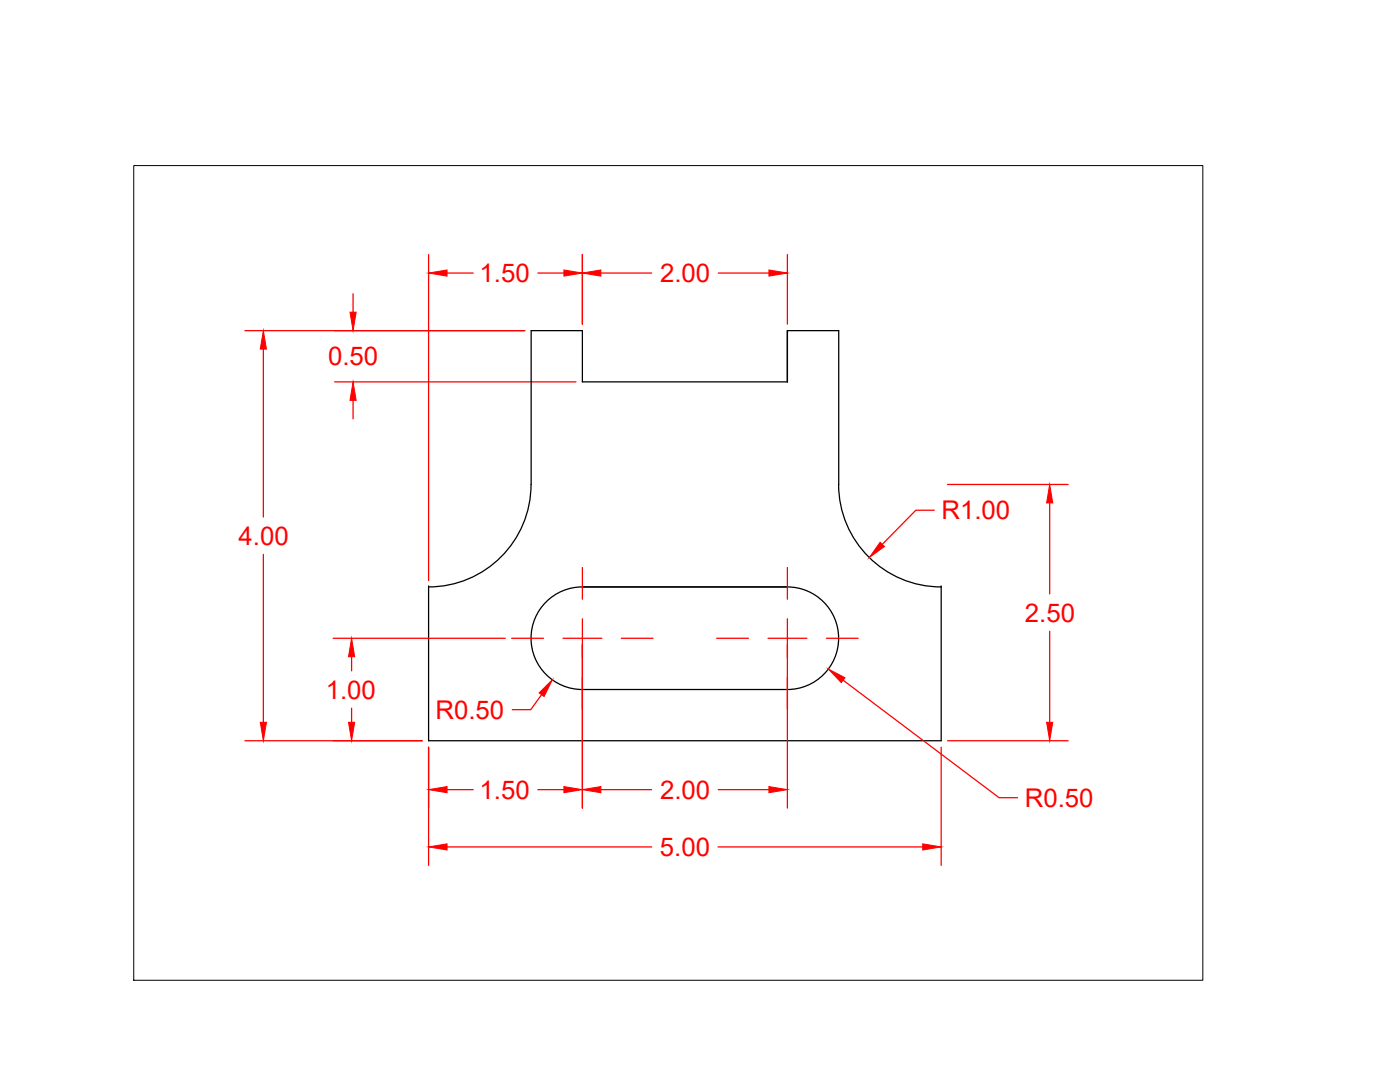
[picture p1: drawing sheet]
<svg xmlns="http://www.w3.org/2000/svg" width="279mm" height="216mm" viewBox="0 0 279 216" stroke-linecap="round" stroke-linejoin="round" font-family="sans-serif">
<!-- layer: 0 -->
<path d="M157.1 66v10.2v-10.2h10.3v30.7M157.1 76.2h-40.9v-10.2h-10.2v30.7M106 96.7a20.5 20.5 0 0 1-20.5 20.4M167.4 96.7a20.5 20.5 0 0 0 20.4 20.4M85.5 117.1h.1M85.5 117.1v30.7h102.3v-30.7M116.2 117.1a10.2 10.2 0 0 0-10.2 10.2 10.2 10.2 0 0 0 10.2 10.3M116.2 117.1h40.9M157.1 117.1a10.2 10.2 0 0 1 10.3 10.2 10.2 10.2 0 0 1-10.3 10.3M187.8 117.1h.1M116.2 137.6h40.9" fill="none" stroke="#000" stroke-width=".25"/>
<g fill="none" stroke="#f00" stroke-width=".25">
<path d="M70.5 58.6v3.7M85.5 50.8v65M89.2 54.5h5.2M107.3 54.5h5.2M116.2 50.8v13.9M119.9 54.5h10.1M143.3 54.5h10.2M157.1 50.8v13.9M48.9 66h55.8M52.6 69.7v33.5M66.8 76.2h48.2M70.5 79.9v3.7"/>
<path d="M189.1 96.7h24.1M52.6 110.6v33.5M116.2 113.2v6.4M157.1 113.2v6.4M186.5 101.8h-3.7l-6.7 6.8M209.5 100.4v18.1M66.5 127.4h34.3M70.2 131v2.9M102.1 127.4h6.4M108.1 138.6l-2.2 3h-3.7M112.4 127.4h7.7M116.2 123.5v37.7"/>
<path d="M124 127.4h6.3M143 127.4h6.4M153.3 127.4h7.7M157.1 123.5v37.7M164.9 127.4h6.4M168.3 135.7l31.1 23.5h3.7M209.5 126v18.1M48.9 147.8h35.4M70.2 141.3v2.8M85.5 149.1v23.6M89.2 157.6h5.2M107.3 157.6h5.2"/>
<path d="M119.9 157.6h10.1M143.3 157.6h10.2M187.8 149.1v23.6M189.1 147.8h24.1M89.2 169h40.9M143.3 169h40.9"/>
</g>
<g fill="#f00" stroke="#f00" stroke-width=".2">
<path d="M116.2 54.5l3.7-.6v1.2z"/>
<path d="M153.5 53.9l3.6 .6-3.6 .6z"/>
<path d="M52.6 66l.6 3.7h-1.3z"/>
<path d="M51.9 144.1h1.3l-.6 3.7z"/>
<path d="M69.9 62.3h1.2l-.6 3.7z"/>
<path d="M70.5 76.2l.6 3.7h-1.2z"/>
<path d="M116.2 157.6l3.7-.6v1.2z"/>
<path d="M153.5 157l3.6 .6-3.6 .6z"/>
<path d="M112.5 157l3.7 .6-3.7 .6z"/>
<path d="M85.5 157.6l3.7-.6v1.2z"/>
<path d="M85.5 169l3.7-.6v1.2z"/>
<path d="M184.2 168.4l3.6 .6-3.6 .6z"/>
<path d="M85.5 54.5l3.7-.6v1.2z"/>
<path d="M112.5 53.9l3.7 .6-3.7 .6z"/>
<path d="M165.3 133.5l3.3 1.7-.7 1z"/>
<path d="M175.6 108.2l.9 .9-3 2.2z"/>
<path d="M209.5 96.7l.6 3.7h-1.2z"/>
<path d="M208.9 144.1h1.2l-.6 3.7z"/>
<path d="M107.6 138.3l2.6-2.7-1.6 3.4z"/>
<path d="M70.2 127.4l.6 3.6h-1.2z"/>
<path d="M69.6 144.1h1.2l-.6 3.7z"/>
</g>
<path d="M26.7 33h213.4v162.6h-213.4z" fill="none" stroke="#000" stroke-width=".2"/>
<g font-size="5.1" fill="#f00">
<text x="95.7" y="56.3">1.50</text>
<text x="131.7" y="56.3">2.00</text>
<text x="65.5" y="72.9">0.50</text>
<text x="187.9" y="103.6">R1.00</text>
<text x="47.6" y="108.7">4.00</text>
<text x="204.5" y="124">2.50</text>
<text x="65" y="139.4">1.00</text>
<text x="86.9" y="143.4">R0.50</text>
<text x="95.7" y="159.4">1.50</text>
<text x="131.7" y="159.4">2.00</text>
<text x="204.5" y="161">R0.50</text>
<text x="131.7" y="170.8">5.00</text>
</g>
</svg>
